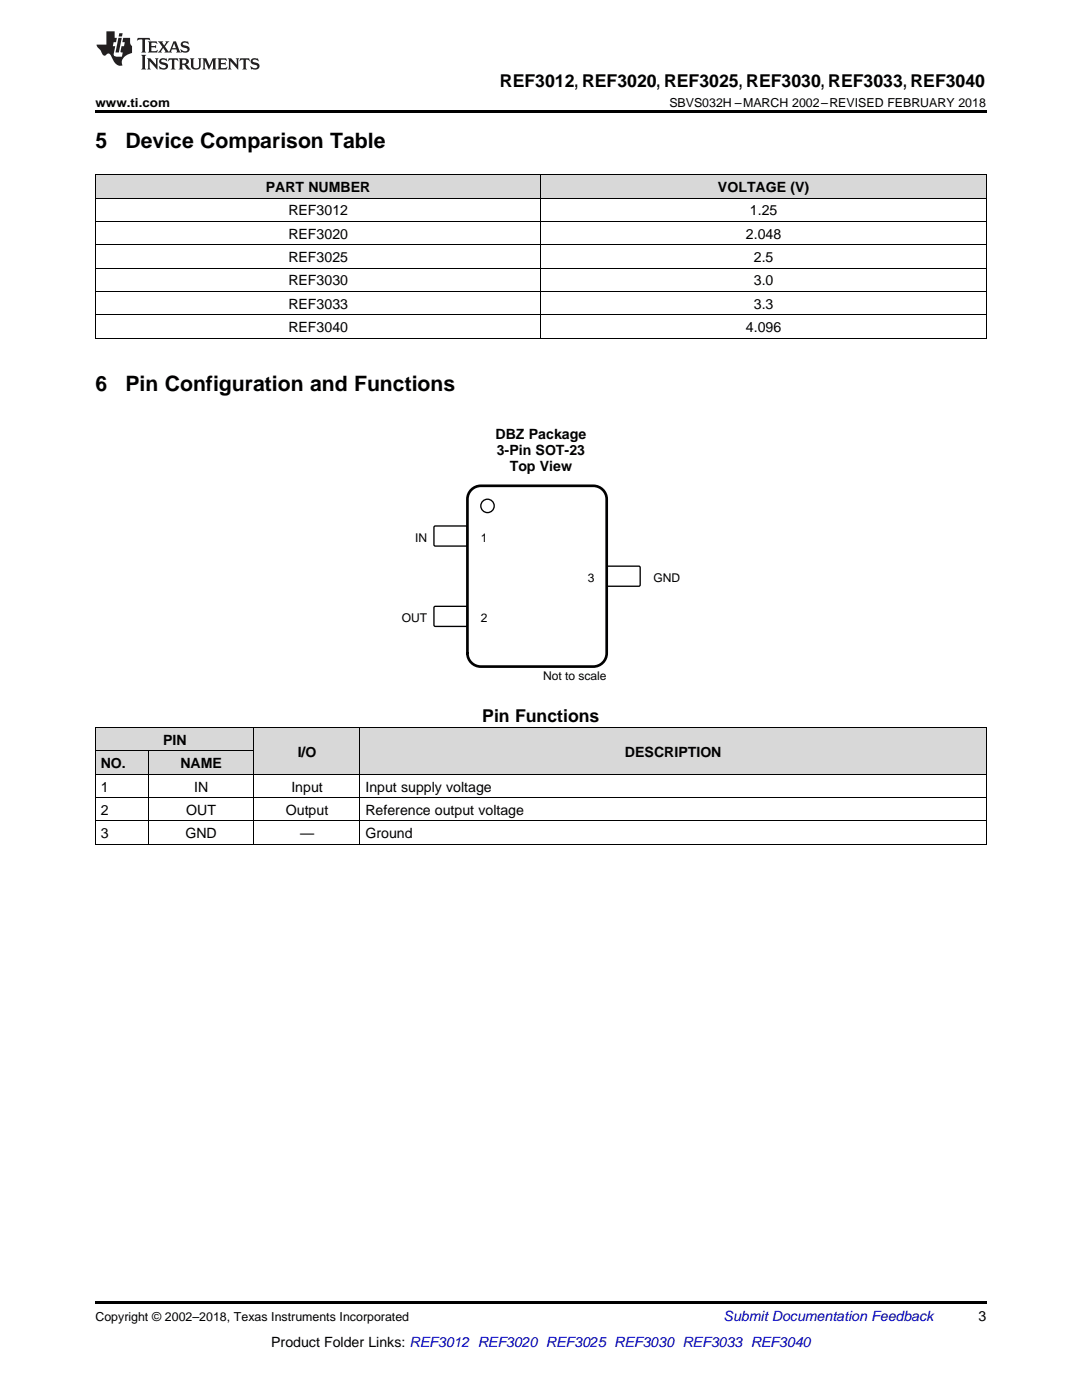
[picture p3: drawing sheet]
<svg xmlns="http://www.w3.org/2000/svg" width="216mm" height="279mm" viewBox="0 0 216 279" stroke-linecap="round" stroke-linejoin="round" font-family="sans-serif">
<g fill="#d8d8d8">
<path d="M50.7 145.3h21.2v9.3h-21.2z"/>
<path d="M71.9 145.3h124.9v9.3h-124.9z"/>
<path d="M19 149.9h10.6v4.7h-10.6z"/>
<path d="M29.6 149.9h21.1v4.7h-21.1z"/>
<path d="M19 145.3h10.6v4.6h-10.6z"/>
<path d="M29.6 145.3h21.1v4.6h-21.1z"/>
<path d="M19 34.9h88.9v4.7h-88.9z"/>
<path d="M107.9 34.9h88.9v4.7h-88.9z"/>
</g>
<path d="M19 259.7h177.8v.5h-177.8z" fill="#000"/>
<path d="M19 159.2h177.8M19 154.5h177.8M19 149.9h31.7M19 145.2h177.8M19.1 145.3v23.3M29.5 149.9v18.7M50.7 145.3v23.3M71.8 145.3v23.3M196.8 145.3v23.3M19 168.5h177.8M19 163.8h177.8" fill="none" stroke="#000" stroke-width=".2"/>
<path d="M86.7 105h6.4l.2 .2-.1 3.6-.2 .2-6.3-.1-.1-.2v-3.5z" fill-rule="evenodd" fill="#fff"/>
<path d="M86.7 105h6.4l.2 .2-.1 3.6-.2 .2-6.3-.1-.1-.2v-3.5z" fill="none" stroke="#000" stroke-width=".27"/>
<path d="M86.7 121h6.4l.2 .3-.1 3.6-.2 .1h-6.3l-.1-.3v-3.4z" fill-rule="evenodd" fill="#fff"/>
<path d="M86.7 121h6.4l.2 .3-.1 3.6-.2 .1h-6.3l-.1-.3v-3.4z" fill="none" stroke="#000" stroke-width=".27"/>
<path d="M121.2 113h6.4l.1 .3v3.6l-.2 .1h-6.3l-.1-.3v-3.4z" fill-rule="evenodd" fill="#fff"/>
<g fill="none" stroke="#000" stroke-width=".27">
<path d="M121.2 113h6.4l.1 .3v3.6l-.2 .1h-6.3l-.1-.3v-3.4z"/>
<circle cx="97.3" cy="101" r="1.34"/>
</g>
<path d="M93.9 98a2.67 2.67 0 0 1 2-1h22.5a2.67 2.67 0 0 1 2.7 2.6v30.8a2.67 2.67 0 0 1-2.7 2.6h-22.5a2.67 2.67 0 0 1-2.6-2.6v-30.8v-.6z" fill="none" stroke="#000" stroke-width=".53"/>
<path d="M19 39.5h177.8M19 34.9h177.8M19.1 34.9v32.6M107.9 34.9v32.6M196.8 34.9v32.6M19 58.2h177.8M19 53.5h177.8M19 48.8h177.8M19 44.2h177.8M19 67.5h177.8M19 62.8h177.8" fill="none" stroke="#000" stroke-width=".2"/>
<path d="M19 22h177.8v.5h-177.8zM19 67.5h.2zM196.7 67.5h.1z" fill="#000"/>
<g fill="#231f20">
<path d="M27.5 7.6l-.1 .5 .4-.2h.6v.1v2.1l-.2 .4h1l-.3-.4v-2.1l.1-.1h.5l.5 .2-.2-.5zM29.5 8.3l.2 .3v1.5l-.2 .4h1.8l.2-.6a1.04 1.04 0 0 1-1.3 .2v-.7h.6l.3 .2v-.6l-.3 .2h-.6v-.6l.8-.1 .4 .3-.2-.5zM31.5 8.3l.9 1.1-.9 1.1h.8l-.2-.2 .5-.7 .4 .7-.2 .2h1.5l-.1-.2 .1-.4h.9l.1 .4-.2 .2h1l-.3-.3-.7-1.9h-.5l-.9 2-.8-1 .9-1h-.8l.1 .3-.3 .5-.4-.6 .2-.2zM34.7 8.6l.4 1h-.7zM36.3 8.4a.63 .63 0 0 0-.2 .7 .63 .63 0 0 0 .6 .4l.6 .2 .1 .2a.75 .75 0 0 1-.7 .4 .75 .75 0 0 1-.6-.5l.1 .7 .1-.1a1.11 1.11 0 0 0 1.5-.6 1.13 1.13 0 0 0-1.2-.8l-.1-.4a1.04 1.04 0 0 1 1.2 .2l-.2-.5-.1 .1-.5-.2zM28.2 10.9l.2 .4v2.2l-.2 .4h1l-.3-.4v-2.2l.3-.4zM29.3 11.6l.3 .4v1.5l-.3 .4h.8l-.2-.4v-1.3l1.5 1.7v-1.9l.2-.4h-.7l.2 .4v.9l-1.1-1.3zM32 11.8a.62 .62 0 0 0-.2 .7 .62 .62 0 0 0 .6 .4l.6 .1 .1 .3a.76 .76 0 0 1-.7 .3 .76 .76 0 0 1-.6-.4l.1 .7 .1-.1a1.11 1.11 0 0 0 1.5-.6 1.13 1.13 0 0 0-1.2-.8l-.1-.4a1.04 1.04 0 0 1 1.2 .2l-.2-.6-.1 .1-.5-.1zM33.7 11.6l-.2 .6a.61 .61 0 0 1 .8-.3v1.6l-.2 .4h.9l-.2-.4v-1.6a.63 .63 0 0 1 .8 .3l-.2-.6zM35.6 11.6l.3 .4v1.5l-.3 .4h1l-.2-.2v-.8l.5 .2a.76 .76 0 0 0 1.2 .7l-1-1a.58 .58 0 0 0 .6-.5 .58 .58 0 0 0-.5-.6zM36.4 11.9h.1a.45 .45 0 0 1 .5 .1 .45 .45 0 0 1 .1 .5l-.7 .2zM37.9 11.6l.2 .2a2.17 2.17 0 0 0 .3 1.9 .99 .99 0 0 0 1.6-.6v-1.1l.2-.4h-.7l.2 .2a1.92 1.92 0 0 1-.2 1.8 .6 .6 0 0 1-.9-.5v-1.1l.2-.4zM40.4 11.6l.2 .4v1.5l-.2 .4h.7l-.2-.4v-1.4l.8 1.8 .8-1.8v1.4l-.2 .4h.9l-.2-.4v-1.5l.2-.4h-.8l-.6 1.5-.6-1.5zM43.4 11.6l.2 .4v1.5l-.2 .4h1.8l.2-.6a1.04 1.04 0 0 1-1.3 .1v-.6h.5l.4 .2v-.6l-.4 .2h-.5v-.7h.8l.3 .3-.1-.6zM45.5 11.6l.2 .4v1.5l-.2 .4h.7l-.2-.4v-1.3l1.5 1.7v-1.9l.2-.4h-.7l.2 .4v.9l-1.1-1.3zM47.9 11.6l-.1 .6a.61 .61 0 0 1 .8-.3v1.6l-.3 .4h1l-.3-.4 .1-1.6a.63 .63 0 0 1 .7 .3l-.1-.6zM50.2 11.8a.62 .62 0 0 0-.2 .7 .62 .62 0 0 0 .6 .4l.6 .1 .2 .3a.76 .76 0 0 1-.8 .3 .76 .76 0 0 1-.6-.4l.1 .7 .2-.1a1.11 1.11 0 0 0 1.5-.6 1.13 1.13 0 0 0-1.3-.8l-.1-.4a1.04 1.04 0 0 1 1.2 .2l-.1-.6-.2 .1-.5-.1z"/>
<path d="M21.2 6.3v2.6h-1.9l.1 .4 .7 .9a.91 .91 0 0 0 1 .8 .56 .56 0 0 1 .5-.3 .56 .56 0 0 1 .5 .3l.4 .8a1.53 1.53 0 0 0 1.9 1.2 1.54 1.54 0 0 1 1-2.1l.9-.3v-1.4a1.52 1.52 0 0 1-.3-1.6h-1.4l-.2 .8h.5l-.2 .8h-.4l-.2 1v.2l.4 .1-.2 .8a1.93 1.93 0 0 1-1.6-.3l.3-1.8h-.5l.2-.8h.4l.2-.8h-.4v-1.3zM23.6 7.6l-.6 2.9h.7l.6-2.9zM23.8 6.6l-.1 .7h.6l.2-.7z"/>
</g>
<g font-size="4.2">
<text x="19" y="29.6">5</text>
<text x="25" y="29.6">Device Comparison Table</text>
<text x="19" y="78">6</text>
<text x="25" y="78">Pin Configuration and Functions</text>
</g>
<g font-size="3.5">
<text x="99.8" y="17.3">REF3012, REF3020, REF3025, REF3030, REF3033, REF3040</text>
<text x="96.2" y="144">Pin Functions</text>
</g>
<g font-size="2.8">
<text x="53" y="38.3">PART NUMBER</text>
<text x="143.3" y="38.3">VOLTAGE (V)</text>
<text x="57.5" y="43">REF3012</text>
<text x="57.5" y="47.6">REF3020</text>
<text x="148.8" y="47.6">2.048</text>
<text x="149.6" y="43">1.25</text>
<text x="57.5" y="52.3">REF3025</text>
<text x="150.4" y="52.3">2.5</text>
<text x="57.5" y="56.9">REF3030</text>
<text x="150.4" y="56.9">3.0</text>
<text x="57.5" y="61.6">REF3033</text>
<text x="150.4" y="61.6">3.3</text>
<text x="57.5" y="66.3">REF3040</text>
<text x="148.8" y="66.3">4.096</text>
<text x="98.9" y="87.6">DBZ Package</text>
<text x="99.1" y="90.7">3-Pin SOT-23</text>
<text x="101.7" y="93.9">Top View</text>
<text x="32.5" y="148.7">PIN</text>
<text x="20.1" y="153.3">NO.</text>
<text x="36" y="153.3">NAME</text>
<text x="59.4" y="151">I/O</text>
<text x="124.7" y="151">DESCRIPTION</text>
<text x="20.1" y="158">1</text>
<text x="38.7" y="158">IN</text>
<text x="58.1" y="158">Input</text>
<text x="72.9" y="158">Input supply voltage</text>
<text x="20.1" y="162.6">2</text>
<text x="20.1" y="167.3">3</text>
<text x="37" y="167.3">GND</text>
<text x="37.1" y="162.6">OUT</text>
<text x="57" y="162.6">Output</text>
<text x="59.9" y="167.3">—</text>
<text x="72.9" y="162.6">Reference output voltage</text>
<text x="72.9" y="167.3">Ground</text>
<text x="195.3" y="263.6">3</text>
<text x="54.1" y="268.9">Product Folder Links: REF3012 REF3020 REF3025 REF3030 REF3033 REF3040</text>
</g>
<text font-size="2.8" fill="#0000c8" x="144.4" y="263.6">Submit Documentation Feedback</text>
<g font-size="2.5">
<text x="19" y="21.4">www.ti.com</text>
<text x="133.6" y="21.4">SBVS032H –MARCH 2002–REVISED FEBRUARY 2018</text>
<text x="19" y="263.6">Copyright © 2002–2018, Texas Instruments Incorporated</text>
</g>
<g font-size="2.4">
<text x="82.8" y="108.2">IN</text>
<text x="95.9" y="108.2">1</text>
<text x="117.3" y="116.2">3</text>
<text x="130.4" y="116.2">GND</text>
<text x="80.2" y="124.2">OUT</text>
<text x="95.9" y="124.2">2</text>
<text x="108.4" y="135.7">Not to scale</text>
</g>
</svg>
